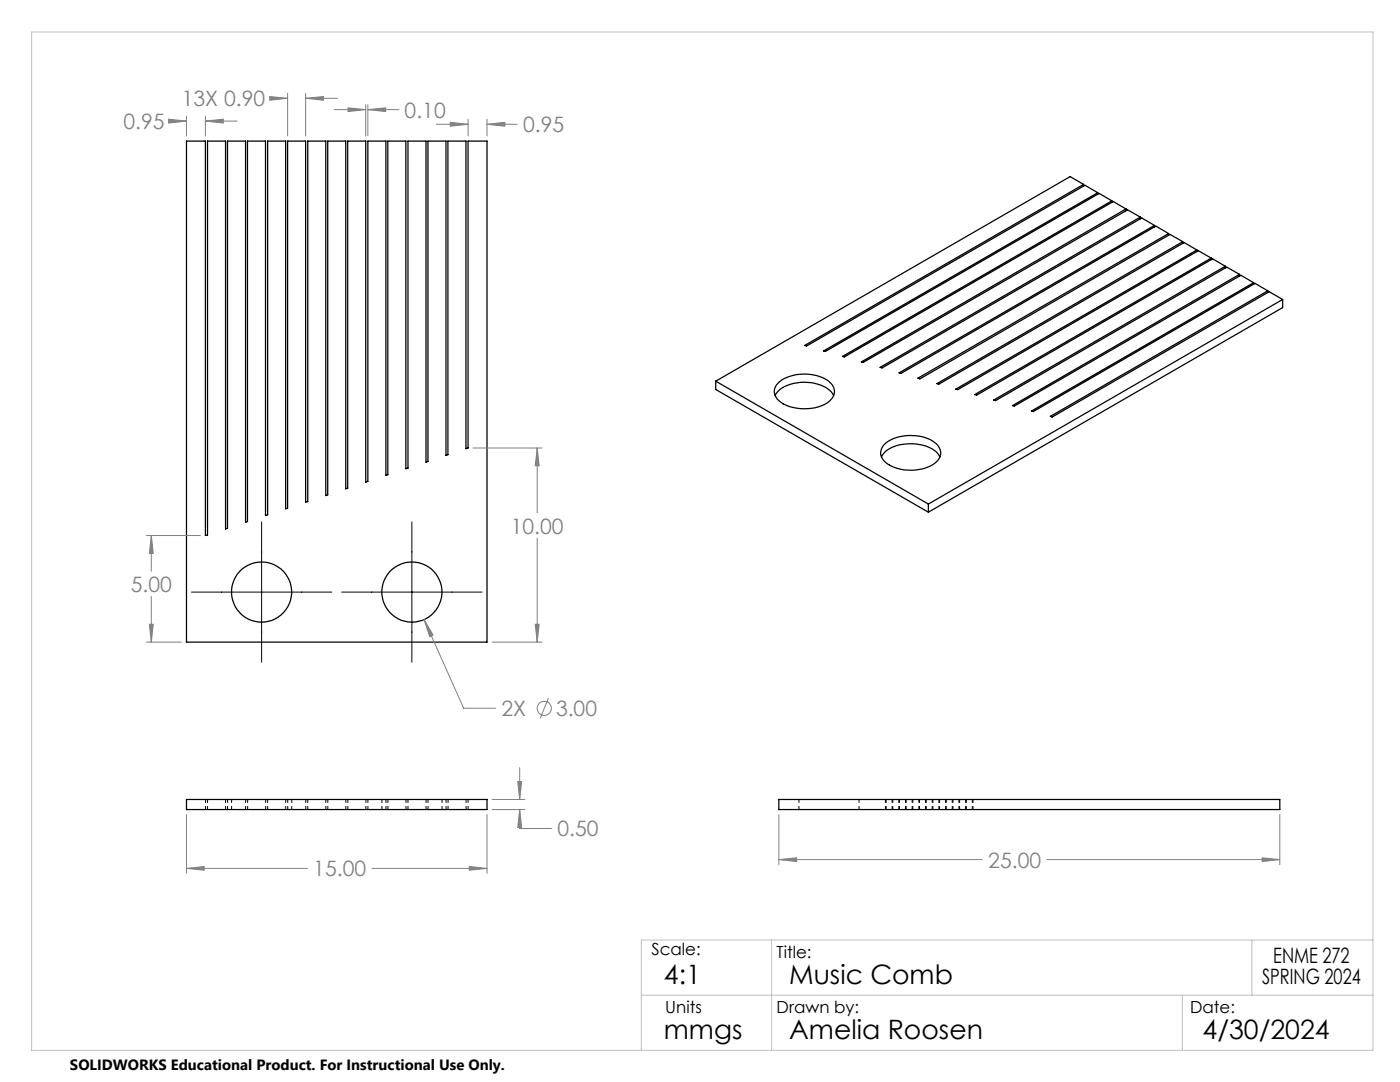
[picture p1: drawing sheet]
<svg xmlns="http://www.w3.org/2000/svg" width="279mm" height="216mm" viewBox="0 0 279 216" stroke-linecap="round" stroke-linejoin="round" font-family="sans-serif">
<g fill="none" stroke="#000" stroke-width=".2" stroke-dasharray="1.3 .6" stroke-dashoffset=".6" stroke-linecap="butt">
<path d="M41 159.5v2M41.4 159.5v2M45 159.5v2M45.4 159.5v2M46.2 159.5v2M49 159.5v2M49.4 159.5v2M53 159.5v2M53.4 159.5v2M57 159.5v2M57.4 159.5v2M61 159.5v2"/>
<path d="M61.4 159.5v2M65 159.5v2M65.4 159.5v2M69 159.5v2M69.4 159.5v2M73 159.5v2M73.4 159.5v2M76.2 159.5v2M77 159.5v2M77.4 159.5v2M81 159.5v2M81.4 159.5v2"/>
<path d="M85 159.5v2M85.4 159.5v2M89 159.5v2M89.4 159.5v2M93 159.5v2M93.4 159.5v2M159.4 159.5v2M176.7 159.5v2M176.8 159.5v2M178 159.5v2M178.2 159.5v2M179.4 159.5v2"/>
<path d="M179.5 159.5v2M180.7 159.5v2M180.8 159.5v2M182 159.5v2M182.2 159.5v2M183.4 159.5v2M183.5 159.5v2M184.7 159.5v2M184.8 159.5v2M186 159.5v2M186.2 159.5v2M187.4 159.5v2"/>
<path d="M187.5 159.5v2M188.7 159.5v2M188.8 159.5v2M190 159.5v2M190.2 159.5v2M191.4 159.5v2M191.5 159.5v2M192.7 159.5v2M192.8 159.5v2M194 159.5v2M194.2 159.5v2M58.2 161.5v-2"/>
<path d="M88.2 161.5v-2M171.4 161.5v-2"/>
</g>
<g fill="none" stroke="#000" stroke-width=".25">
<path d="M37.2 28.2h3.8v78.7l.4-.1v-78.6h3.6v77.4l.4-.2v-77.2h3.6v76l.4-.1v-75.9h3.6v74.7l.4-.2v-74.5h3.6v73.3l.4-.1v-73.2h3.6v72l.4-.1v-71.9h3.6v70.7l.4-.2v-70.5h3.6v69.3l.4-.1v-69.2h3.6v68l.4-.1v-67.9h3.6v66.7l.4-.2v-66.5h3.6v65.3l.4-.1v-65.2h3.6v64l.4-.1v-63.9h3.6v62.7l.4-.2v-62.5h3.6v61.3l.4-.1v-61.2h3.8v99.9h-60zM216.3 36.8l-2.7-1.6-70.8 40.9M216.3 36.8l-55.7 32.1 .4 .1 55.5-32 2.6 1.5M216.3 36.8v.3M219.1 38.5l-54.7 31.5 .3 .1 54.7-31.5 2.5 1.5M219.1 38.5v.3M221.9 40.1l-53.8 31 .4 .1 53.7-31 2.5 1.5M221.9 40.1v.3M224.7 41.7l-52.8 30.5 .4 .1 52.7-30.4 2.6 1.4M224.7 41.7v.3M227.6 43.3l-52 30 .4 .1 51.9-29.9 2.5 1.5M227.6 43.3v.4"/>
<path d="M230.4 45l-51 29.4 .4 .1 50.9-29.4 2.5 1.5M230.4 45v.3M233.2 46.6l-50 28.9 .4 .1 49.9-28.8 2.5 1.4M233.2 46.6v.3M236 48.2l-49 28.4 .4 .1 48.9-28.3 2.6 1.5M236 48.2v.4M238.9 49.9l-48.2 27.7 .4 .2 48-27.8 2.6 1.5M238.9 49.9v.3M241.7 51.5l-47.2 27.2 .4 .1 47.1-27.2 2.5 1.5M241.7 51.5v.3M244.5 53.1l-46.2 26.7 .4 .1 46.1-26.6 2.6 1.5M244.5 53.1v.3"/>
<path d="M247.4 54.8l-45.3 26.1 .3 .1 45.2-26.1 2.6 1.5M247.4 54.8v.3M250.2 56.4l-44.4 25.6 .4 .1 44.3-25.5 2.5 1.4M250.2 56.4v.3M253 58l-43.4 25.1 .4 .1 43.3-25 2.7 1.6M253 58v.3M256 59.8l-70.7 40.8M256 59.8v1.6l-70.7 40.8M142.8 76.1v1.6l42.5 24.5M142.8 76.1l42.5 24.5M154.7 78.9a5.2 5.2 0 0 1 4.3-2.5 8.1 8.1 0 0 1 7 1.9l.4 .6M155.6 76.1a8.8 8.8 0 0 1 10 .2 2.31 2.31 0 0 1-.1 3.8 8.9 8.9 0 0 1-10.1-.2 2.31 2.31 0 0 1 .2-3.8z"/>
<path d="M175.9 91.2a5.1 5.1 0 0 1 4.3-2.5 8 8 0 0 1 7 1.8l.4 .7M176.5 88.7a8.8 8.8 0 0 1 8.4-1.3 3.6 3.6 0 0 1 2.8 3.1 3.5 3.5 0 0 1-2.5 2.7 8.8 8.8 0 0 1-8.6-1 2.25 2.25 0 0 1-.1-3.5zM185.3 100.6v1.6M37.2 159.5h60v2h-60zM155.4 159.5h100v2h-100z"/>
<circle cx="52.2" cy="118.1" r="6"/>
<circle cx="82.2" cy="118.1" r="6"/>
</g>
<g fill="none" stroke="#808080" stroke-width=".2">
<path d="M53.8 19.3l3.6 .3-3.6 .4zM54.1 19.6h3.3M57.4 18.6v8.5M61 19.6l3.6-.3v.7zM61 18.6v8.5M61 19.6h6.3M33.7 23.8l3.5 .4-3.5 .4zM34 24.2h3.2M37.2 23.2v3.9M41 24.2l3.6-.4v.8zM41 23.2v3.9M41 24.2h6.3"/>
<path d="M66.6 21.9h6.4M69.5 21.5l3.5 .4-3.5 .4zM73 20.9v6.2M73.4 21.9l3.6-.4v.8zM73.4 20.9v6.2M73.4 21.9h6.2M87.1 24.8h6.3M89.9 24.4l3.5 .4-3.5 .4zM93.4 23.8v3.3M97.2 24.8l3.6-.4v.8zM97.2 23.8v3.3M97.2 24.8h6"/>
<path d="M94.4 89.4h13.8M107.2 89.4l.4 3.6h-.8zM107.2 89.4v12.9M29.2 106.9h10.8M30.2 106.9l.4 3.5h-.8zM30.2 106.9v7.1M30.2 119v9.1M107.2 107.4v20.7M29.2 128.1h7M29.8 124.6h.8l-.4 3.5zM84.6 123.6l1.8 3.1-.6 .3zM84.6 123.6l7.9 17.7h6.4"/>
<path d="M98.2 128.1h10M106.8 124.6h.8l-.4 3.5zM109.4 139.3l-1.6 4.1M98.2 159.5h6.5M103.3 156h.8l-.4 3.5zM103.7 153.2v6.3M37.2 173.3l3.5-.4v.7zM37.2 162.5v11.8M37.2 173.3h24.1M74.2 173.3h23M93.7 172.9l3.5 .4-3.5 .3zM97.2 162.5v11.8"/>
<path d="M98.2 161.5h6.5M103.7 161.5l.4 3.6h-.8zM103.7 161.5v3.8h6.4M155.4 171.5l3.6-.3v.7zM155.4 162.5v10M155.4 171.5h40.6M209 171.5h46.4M251.9 171.2l3.5 .3-3.5 .4zM255.4 162.5v10"/>
<circle cx="108.6" cy="141.3" r="1.41"/>
</g>
<path d="M38.2 118.1h28M52.2 104.1v28.1M68.2 118.1h28M82.2 104.1v28.1" fill="none" stroke="#000" stroke-width=".2"/>
<path d="M6.3 6.4h267.7v203.2h-267.7zM128 198.6h146M154 187.6v22M236 198.6v11M249.8 187.6v11M274 187.6h-146v22" fill="none" stroke="#c0c0c0" stroke-width=".2"/>
<path d="M37.2 173.3l3.5-.4v.7zM93.7 172.9l3.5 .4-3.5 .3zM103.7 161.5l.4 3.6h-.8zM103.3 156h.8l-.4 3.5zM155.4 171.5l3.6-.3v.7zM251.9 171.2l3.5 .3-3.5 .4zM84.6 123.6l1.2 3.4 .6-.3zM106.8 124.6h.8l-.4 3.5zM107.2 89.4l.4 3.6h-.8zM29.8 124.6h.8l-.4 3.5zM30.2 106.9l.4 3.5h-.8zM33.7 23.8l3.5 .4-3.5 .4zM41 24.2l3.6-.4v.8zM89.9 24.4l3.5 .4-3.5 .4zM97.2 24.8l3.6-.4v.8zM53.8 19.3l3.6 .3-3.6 .4zM61 19.6l3.6-.3v.7zM69.5 21.5l3.5 .4-3.5 .4zM73.4 21.9l3.6-.4v.8z" fill="#808080"/>
<g font-size="5.3">
<text x="132.5" y="196.4">4:1</text>
<text x="157.5" y="196.4">Music Comb</text>
<text x="132.5" y="207.4">mmgs</text>
<text x="157.5" y="207.4">Amelia Roosen</text>
<text x="240" y="207.4">4/30/2024</text>
</g>
<g font-size="4.2" fill="#808080">
<text x="36.3" y="21.2">13X 0.90</text>
<text x="80.8" y="23.5">0.10</text>
<text x="24.7" y="25.8">0.95</text>
<text x="104.4" y="26.4">0.95</text>
<text x="101.9" y="106.5">10.00</text>
<text x="26.1" y="118.1">5.00</text>
<text x="100.1" y="142.9">2X</text>
<text x="111" y="142.9">3.00</text>
<text x="111.3" y="166.9">0.50</text>
<text x="197.2" y="173.1">25.00</text>
<text x="62.5" y="174.9">15.00</text>
</g>
<g font-size="4.2">
<text x="251.9" y="196.4">SPRING 2024</text>
<text x="254.1" y="192.2">ENME 272</text>
</g>
<g font-size="3.3">
<text x="130" y="190.6">Scale:</text>
<text x="155" y="191.2">Title:</text>
<text x="132.8" y="202.2">Units</text>
<text x="155" y="202.2">Drawn by:</text>
<text x="237.5" y="202.2">Date:</text>
</g>
<text font-size="3" x="14" y="213.5">SOLIDWORKS Educational Product. For Instructional Use Only.</text>
</svg>
